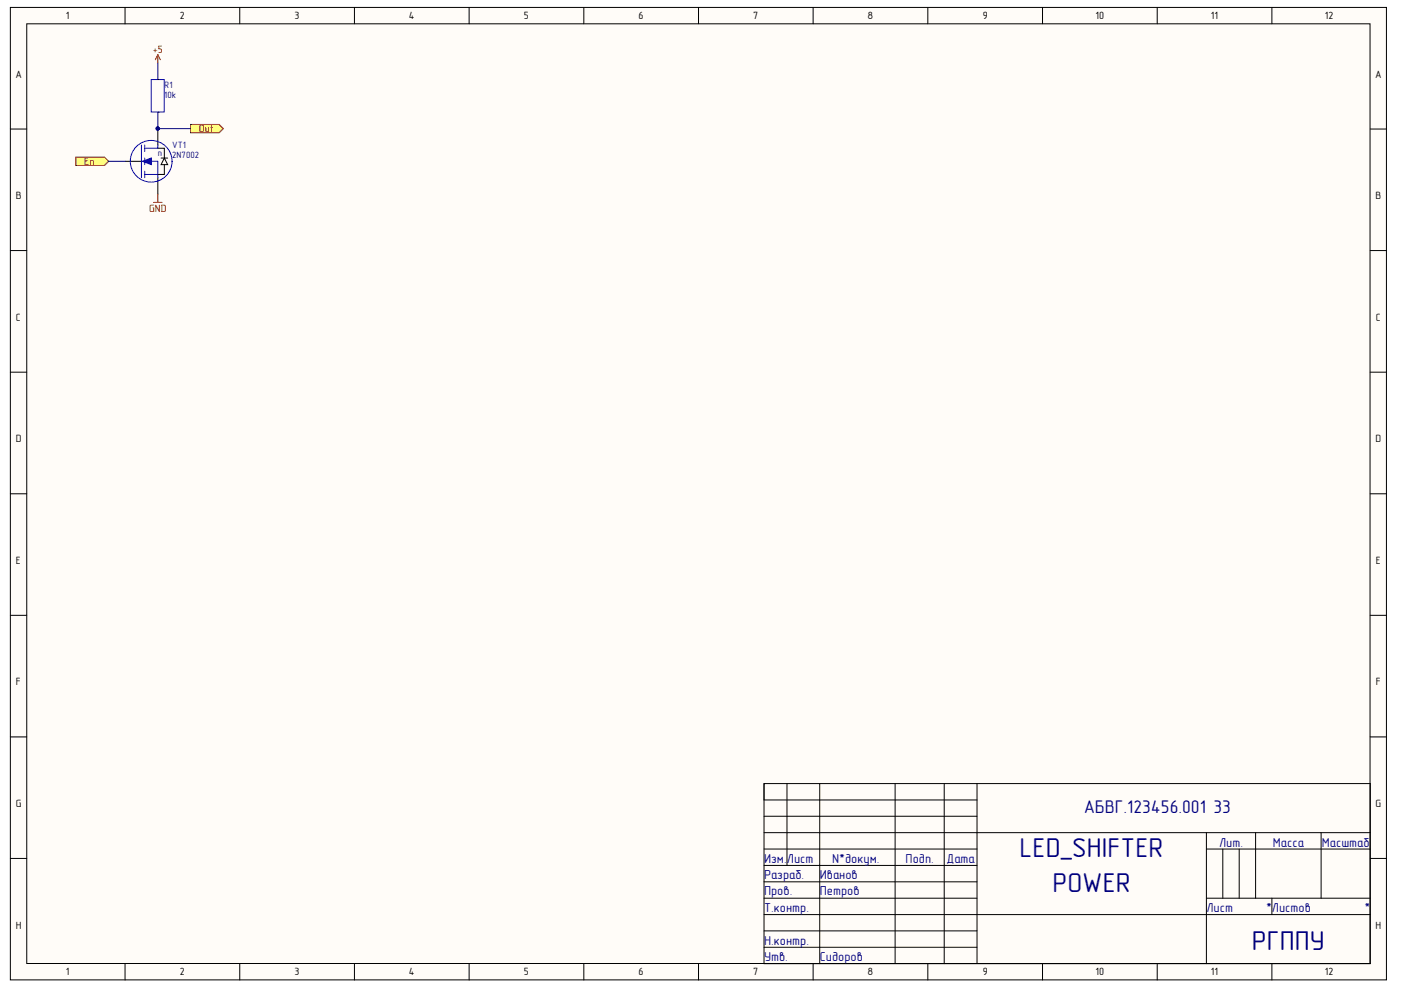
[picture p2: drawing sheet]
<svg xmlns="http://www.w3.org/2000/svg" width="297mm" height="210mm" viewBox="0 0 297 210" stroke-linecap="round" stroke-linejoin="round" font-family="sans-serif">
<g fill="#fffcf8" stroke="#000" stroke-width=".21">
<path d="M2.2 1.6h291.8v206.2h-291.8z"/>
<path d="M5.7 5h284.8v199.3h-284.8z"/>
</g>
<g fill="none" stroke="#000" stroke-width=".21">
<path d="M26.5 1.6v3.4M50.8 1.6v3.4M75.1 1.6v3.4M99.5 1.6v3.4M123.8 1.6v3.4M148.1 1.6v3.4M172.4 1.6v3.4M196.7 1.6v3.4M221 1.6v3.4M245.4 1.6v3.4M269.7 1.6v3.4M2.2 27.4h3.5"/>
<path d="M26.5 34.2h3.5M33.5 31.4h1.3v2.1M33.5 27.3v3.4M33.5 37.7v3.5M34.2 33.5h1.3M34.8 33.5l.7 1.4h-1.3zM34.8 34.9v2.1h-1.3M290.5 27.4h3.5M2.2 53.1h3.5M290.5 53.1h3.5M2.2 78.9h3.5M290.5 78.9h3.5"/>
<path d="M2.2 104.7h3.5M290.5 104.7h3.5M2.2 130.5h3.5M290.5 130.5h3.5M2.2 156.2h3.5M290.5 156.2h3.5M162 176.5h128.5M162 166.1v38.2h128.5v-38.2h-83.4M162 173.1h45.1M166.9 166.1v17.4M173.8 166.1v38.2M189.8 166.1v38.2"/>
<path d="M200.2 166.1v38.2M207.1 166.1h-45.1v3.5h45.1M207.1 166.1v38.2M255.8 176.5v27.8M266.2 176.5v13.9M280.1 176.5v13.9M2.2 182h3.5M162 193.9h128.5M162 190.4h45.1M162 180h45.1M162 183.5h45.1M162 187h45.1"/>
<path d="M162 197.4h45.1M255.8 190.4h34.7M255.8 180h34.7M259.3 180v10.4M262.7 180v10.4M269.7 190.4v3.5M290.5 182h3.5M26.5 204.3v3.5M50.8 204.3v3.5M75.1 204.3v3.5M99.5 204.3v3.5M123.8 204.3v3.5"/>
<path d="M148.1 204.3v3.5M162 200.8h45.1M172.4 204.3v3.5M196.7 204.3v3.5M221 204.3v3.5M245.4 204.3v3.5M269.7 204.3v3.5"/>
</g>
<g fill="none" stroke="#00f" stroke-width=".21">
<path d="M30 30.7v7M30.7 37h2.8v.7M30.7 30.7v1.4M30.7 33.5v1.4M30.7 36.3v1.4M30.7 34.2h2.8v2.8M33.5 30.7v.7h-2.8"/>
<circle cx="32.1" cy="34.2" r="4.4"/>
</g>
<circle cx="33.4" cy="27.3" r=".34" fill="#000080" stroke="#000080" stroke-width=".21"/>
<path d="M30.1 34.2l2-.7v1.4z" fill="#00f" stroke="#00f" stroke-width=".21"/>
<path d="M33.5 11.6l-.6 1.1M33.5 11.6l.5 1.1M33.5 11.6v1.8M32.6 42.9h1.7M33.5 41.2v1.7" fill="none" stroke="#800000" stroke-width=".21"/>
<g fill="#ffff80" stroke="#800000" stroke-width=".21">
<path d="M16.1 33.3h6.1l.8 .9-.8 .9h-6.1z" fill-rule="evenodd"/>
<path d="M40.4 26.4h6.1l.9 .9-.9 .9h-6.1z" fill-rule="evenodd"/>
</g>
<path d="M33.5 13.4v3.4M23 34.2h3.5M33.5 23.8v3.5h6.9" fill="none" stroke="#000080" stroke-width=".21"/>
<path d="M32.1 16.9h2.7v6.9h-2.7z" fill="none" stroke="#00f" stroke-width=".21"/>
<path d="M33.5 16.8h.1M33.5 23.8h.1" fill="none" stroke="#000" stroke-width=".21"/>
<circle cx="33.4" cy="27.3" r=".34" fill="#000080" stroke="#000080" stroke-width=".21"/>
<g font-size="5.8" fill="#000080">
<text x="216.2" y="181.7">LED_SHIFTER</text>
<text x="223.1" y="189.2">POWER</text>
<text x="265.4" y="201.4">РГППУ</text>
</g>
<text font-size="3.9" fill="#000080" x="229.8" y="172.3">АБВГ.123456.001 33</text>
<g font-size="2.7" fill="#000080">
<text x="258.5" y="179.5">Лит.</text>
<text x="269.9" y="179.5">Масса</text>
<text x="280.3" y="179.5">Масштаб</text>
<text x="162" y="182.9">Изм.Лист</text>
<text x="176.4" y="182.9">N*докум.</text>
<text x="192" y="182.9">Подп.</text>
<text x="200.7" y="182.9">Дата</text>
<text x="162" y="186.4">Разраб.</text>
<text x="162" y="189.9">Пров.</text>
<text x="173.8" y="186.4">Иванов</text>
<text x="173.8" y="189.9">Петров</text>
<text x="162" y="193.4">Т.контр.</text>
<text x="255.8" y="193.4">Лиcт</text>
<text x="268.4" y="193.4">*</text>
<text x="269.7" y="193.4">Лиcтов</text>
<text x="289.3" y="193.4">*</text>
<text x="162" y="200.3">Н.контр.</text>
<text x="162" y="203.7">Утв.</text>
<text x="173.8" y="203.7">Сидоров</text>
</g>
<g font-size="2.2">
<text x="14" y="4.1">1</text>
<text x="38.1" y="4.1">2</text>
<text x="62.5" y="4.1">3</text>
<text x="86.7" y="4.1">4</text>
<text x="111.1" y="4.1">5</text>
<text x="135.4" y="4.1">6</text>
<text x="159.7" y="4.1">7</text>
<text x="183.9" y="4.1">8</text>
<text x="208.4" y="4.1">9</text>
<text x="232.3" y="4.1">10</text>
<text x="256.7" y="4.1">11</text>
<text x="280.9" y="4.1">12</text>
<text x="3.3" y="16.5">A</text>
<text x="291.5" y="16.5">A</text>
<text x="3.3" y="42.2">B</text>
<text x="291.6" y="42.2">B</text>
<text x="3.4" y="68">C</text>
<text x="291.7" y="68">C</text>
<text x="3.3" y="93.8">D</text>
<text x="291.6" y="93.8">D</text>
<text x="3.4" y="119.6">E</text>
<text x="291.7" y="119.6">E</text>
<text x="3.4" y="145.3">F</text>
<text x="291.7" y="145.3">F</text>
<text x="3.3" y="171.1">G</text>
<text x="291.6" y="171.1">G</text>
<text x="3.3" y="196.9">H</text>
<text x="291.6" y="196.9">H</text>
<text x="14" y="206.8">1</text>
<text x="38.1" y="206.8">2</text>
<text x="62.5" y="206.8">3</text>
<text x="86.7" y="206.8">4</text>
<text x="111.1" y="206.8">5</text>
<text x="135.4" y="206.8">6</text>
<text x="159.7" y="206.8">7</text>
<text x="183.9" y="206.8">8</text>
<text x="208.4" y="206.8">9</text>
<text x="232.3" y="206.8">10</text>
<text x="256.7" y="206.8">11</text>
<text x="280.9" y="206.8">12</text>
</g>
<g font-size="2.2" fill="#800000">
<text x="32.4" y="11.1">+5</text>
<text x="42.2" y="28">Out</text>
<text x="17.9" y="35">En</text>
<text x="31.6" y="44.9">GND</text>
</g>
<g font-size="1.9" fill="#000080">
<text x="34.8" y="18.6">R1</text>
<text x="34.8" y="20.7">10k</text>
<text x="33.4" y="33.1">n</text>
<text x="36.5" y="31.5">VT1</text>
<text x="36.5" y="33.6">2N7002</text>
</g>
</svg>
